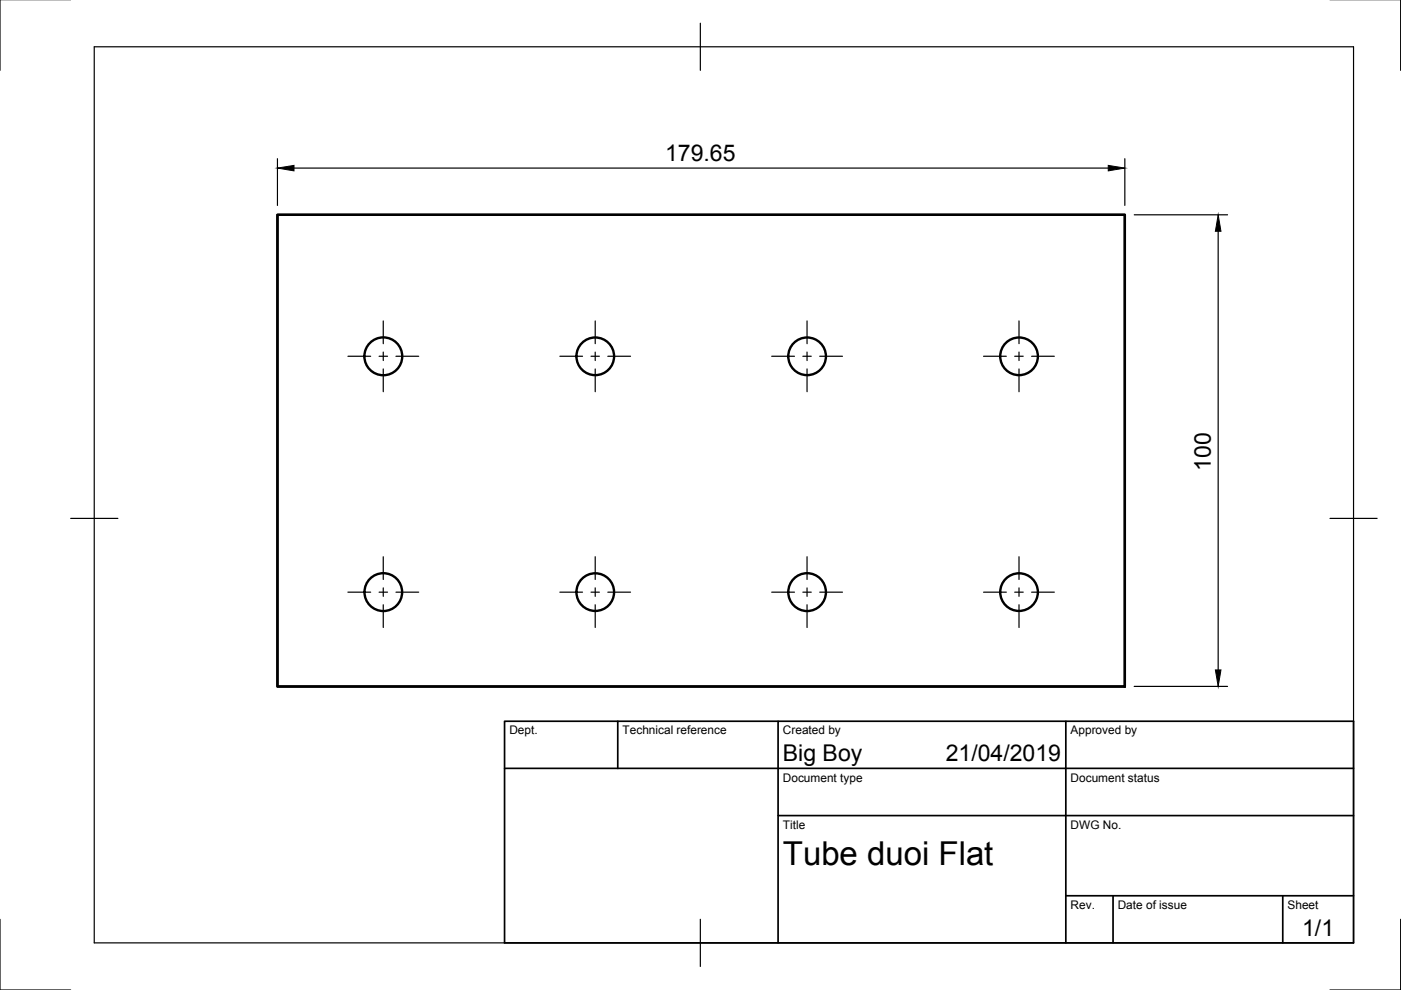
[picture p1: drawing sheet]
<svg xmlns="http://www.w3.org/2000/svg" width="297mm" height="210mm" viewBox="0 0 297 210" stroke-linecap="round" stroke-linejoin="round" font-family="sans-serif">
<!-- layer: Visible -->
<g fill="none" stroke="#000" stroke-width=".51">
<path d="M58.8 45.5h179.7v100.1h-179.7z"/>
<circle cx="81.3" cy="75.5" r="4"/>
<circle cx="126.2" cy="75.5" r="4"/>
<circle cx="171.1" cy="75.5" r="4"/>
<circle cx="216.1" cy="75.5" r="4"/>
<circle cx="81.3" cy="125.5" r="4"/>
<circle cx="126.2" cy="125.5" r="4"/>
<circle cx="171.1" cy="125.5" r="4"/>
<circle cx="216.1" cy="125.5" r="4"/>
</g>
<!-- layer: Border -->
<path d="M0 -.1v15M297 -.1v15M20 9.9h267v190h-267zM148.5 4.9v10M15 109.9h10M282 109.9h10M0 194.9v15h15M148.5 194.9v10M297 194.9v15h-15" fill="none" stroke="#000" stroke-width=".25"/>
<!-- layer: TitleBlock -->
<path d="M107 152.9h180v47h-180zM131 152.9v10M165 152.9v47M226 152.9v47M107 162.9h180M165 172.9h122M226 189.9h61M236 189.9v10M272 189.9v10" fill="none" stroke="#000" stroke-width=".36"/>
<!-- layer: Center Lines -->
<g fill="none" stroke="#000" stroke-width=".25">
<path d="M73.8 75.5h4.8M80.4 75.5h1.8M81.3 68v4.9M81.3 74.6v1.8M81.3 78.2v4.9M83.9 75.5h4.9M118.7 75.5h4.8M125.3 75.5h1.8M126.2 68v4.9M126.2 74.6v1.8M126.2 78.2v4.9M128.9 75.5h4.8"/>
<path d="M163.6 75.5h4.8M170.2 75.5h1.8M171.1 68v4.9M171.1 74.6v1.8M171.1 78.2v4.9M173.8 75.5h4.8M208.5 75.5h4.9M215.1 75.5h1.8M216 68v4.9M216 74.6v1.8M216 78.2v4.9M218.7 75.5h4.8"/>
<path d="M81.3 118v4.9M126.2 118v4.9M171.1 118v4.9M216 118v4.9M73.8 125.6h4.8M80.4 125.6h1.8M81.3 124.6v1.8M81.3 128.2v4.8M83.9 125.6h4.9M118.7 125.6h4.8M125.3 125.6h1.8M126.2 124.6v1.8"/>
<path d="M126.2 128.2v4.8M128.9 125.6h4.8M163.6 125.6h4.8M170.2 125.6h1.8M171.1 124.6v1.8M171.1 128.2v4.8M173.8 125.6h4.8M208.5 125.6h4.9M215.1 125.6h1.8M216 124.6v1.8M216 128.2v4.8M218.7 125.6h4.8"/>
</g>
<!-- layer: Dimensions -->
<path d="M58.8 33.6v10M62.3 35.6h172.7M238.5 33.6v10M240.5 45.5h19.8M258.3 49v93M240.5 145.5h19.8" fill="none" stroke="#000" stroke-width=".25"/>
<path d="M58.8 35.6l3.5-.5v1.1zM235 35.1l3.5 .5-3.5 .6zM258.3 45.5l.6 3.5h-1.2zM257.7 142h1.2l-.6 3.5z" fill="#000" stroke="#000" stroke-width=".21"/>
<text font-size="7" x="166" y="183.4">Tube duoi Flat</text>
<g font-size="4.9">
<text x="141" y="34.1">179.65</text>
<text x="256.7" y="99.8" transform="rotate(-90 256.7 99.8)">100</text>
<text x="166" y="161.4">Big Boy</text>
<text x="200.5" y="161.4">21/04/2019</text>
<text x="276.1" y="198.6">1/1</text>
</g>
<g font-size="2.5">
<text x="108" y="155.7">Dept.</text>
<text x="132" y="155.7">Technical reference</text>
<text x="166" y="155.7">Created by</text>
<text x="227" y="155.7">Approved by</text>
<text x="166" y="165.7">Document type</text>
<text x="227" y="165.7">Document status</text>
<text x="166" y="175.7">Title</text>
<text x="227" y="175.7">DWG No.</text>
<text x="227" y="192.7">Rev.</text>
<text x="237" y="192.7">Date of issue</text>
<text x="273" y="192.7">Sheet</text>
</g>
</svg>
